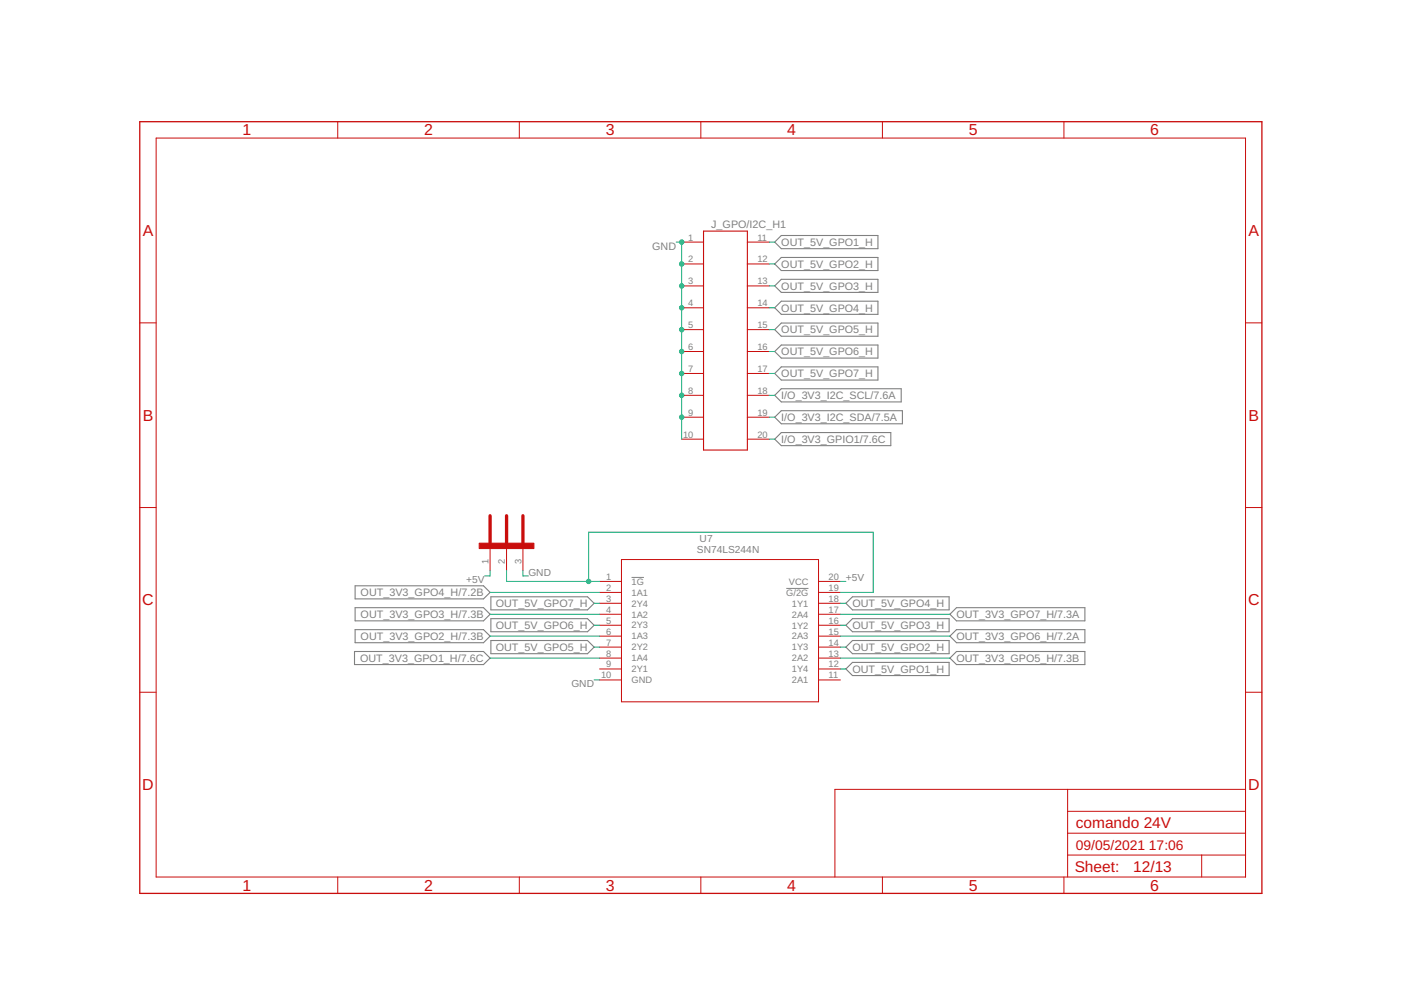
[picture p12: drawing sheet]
<svg xmlns="http://www.w3.org/2000/svg" width="297mm" height="210mm" viewBox="0 0 297 210" stroke-linecap="round" stroke-linejoin="round" font-family="sans-serif">
<path d="M133.9 122.4h2.6M166.7 124.8h4.7" fill="none" stroke="#808080" stroke-width=".21"/>
<g fill="none" stroke="#808080" stroke-width=".23">
<path d="M164.3 51.3l1.4-1.4h20.4v2.8h-20.4zM164.3 56l1.4-1.4h20.4v2.8h-20.4zM164.3 69.9l1.4-1.4h20.4v2.8h-20.4zM164.3 60.6l1.4-1.4h20.4v2.8h-20.4zM164.3 65.3l1.4-1.4h20.4v2.8h-20.4zM164.3 74.5l1.4-1.3h20.4v2.7h-20.4zM164.3 79.2l1.4-1.4h20.4v2.8h-20.4zM164.3 83.8l1.4-1.4h25.4v2.8h-25.4zM164.3 88.5l1.4-1.4h25.6v2.8h-25.6zM164.3 93.1l1.4-1.4h23.2v2.8h-23.2zM75.2 138.1h27.3l1.4 1.4-1.4 1.4h-27.3zM75.3 128.8h27.2l1.4 1.4-1.4 1.4h-27.2z"/>
<path d="M75.3 124.2h27.2l1.4 1.4-1.4 1.4h-27.2zM75.3 133.5h27.2l1.4 1.4-1.4 1.4h-27.2zM104.1 135.8h20.5l1.4 1.4-1.4 1.4h-20.5zM104.1 126.5h20.5l1.4 1.4-1.4 1.4h-20.5zM104.1 131.2h20.5l1.4 1.4-1.4 1.3h-20.5zM179.3 137.2l1.4-1.4h20.5v2.8h-20.5zM179.3 127.9l1.4-1.4h20.5v2.8h-20.5zM179.3 132.6l1.4-1.4h20.5v2.7h-20.5zM201.4 130.2l1.4-1.4h27.2v2.8h-27.2zM201.4 139.5l1.4-1.4h27.2v2.8h-27.2zM201.4 134.9l1.4-1.4h27.2v2.8h-27.2zM179.3 141.8l1.4-1.4h20.5v2.8h-20.5z"/>
</g>
<g fill="none" stroke="#c90d0c" stroke-width=".21">
<path d="M33.1 29.3h231v156.6h-231zM71.6 25.8v3.5M110.1 25.8v3.5M148.6 25.8v3.5M187.1 25.8v3.5M225.6 25.8v3.5M144.5 51.3h4.7M144.5 56h4.7M158.5 51.3h4.6M158.5 56h4.6M29.6 68.5h3.5M144.5 60.6h4.7"/>
<path d="M144.5 65.3h4.7M144.5 69.9h4.7M144.5 74.5h4.7M144.5 79.2h4.7M158.5 60.6h4.6M158.5 65.3h4.6M158.5 69.9h4.6M158.5 74.5h4.6M158.5 79.2h4.6M264.1 68.5h3.4M144.5 83.8h4.7M144.5 88.5h4.7"/>
<path d="M144.5 93.1h4.7M158.5 83.8h4.6M158.5 88.5h4.6M158.5 93.1h4.6M29.6 107.6h3.5M103.9 116.3v4.6M107.4 116.3v4.6M110.9 116.3v4.6M131.8 118.6h41.7v30.2h-41.7zM264.1 107.6h3.4M127.1 123.3h4.7M127.1 125.6h4.7"/>
<path d="M127.1 127.9h4.7M127.1 130.2h4.7M127.1 132.6h4.7M127.1 134.9h4.7M127.1 137.2h4.7M127.1 139.5h4.7M173.5 123.3h4.7M173.5 125.6h4.7M173.5 127.9h4.7M173.5 130.2h4.7M173.5 132.6h4.7M173.5 134.9h4.7"/>
<path d="M173.5 137.2h4.7M173.5 139.5h4.7M29.6 146.8h3.5M127.1 141.8h4.7M127.1 144.2h4.7M173.5 141.8h4.7M173.5 144.2h4.7M264.1 146.8h3.4M226.4 167.4v18.5M226.4 176.7h37.7M226.4 172h37.7M264.1 167.4h-87.1v18.5"/>
<path d="M71.6 185.9v3.5M110.1 185.9v3.5M148.6 185.9v3.5M187.1 185.9v3.5M225.6 185.9v3.5M226.4 181.3h37.7M254.8 181.3v4.6"/>
</g>
<path d="M29.6 25.8h237.9v163.6h-237.9z" fill="none" stroke="#c90d0c" stroke-width=".28"/>
<path d="M101.6 115.2h11.6v1.1h-11.6z" fill="#c90d0c" stroke="#c90d0c" stroke-width=".21"/>
<path d="M103.9 109.3v5.8M107.4 109.3v5.8M110.9 109.3v5.8" fill="none" stroke="#c90d0c" stroke-width=".7"/>
<path d="M149.2 49h9.3v46.4h-9.3z" fill="none" stroke="#c90d0c" stroke-width=".23"/>
<g fill="none" stroke="#0dab76" stroke-width=".21">
<path d="M143.4 51.3h1.1v41.8M163.1 51.3h1.2M163.1 56h1.2M163.1 69.9h1.2M163.1 60.6h1.2M163.1 65.3h1.2M163.1 74.5h1.2M163.1 79.2h1.2M163.1 83.8h1.2M163.1 88.5h1.2M163.1 93.1h1.2M103.9 120.9v1.2h-1.2"/>
<path d="M103.9 125.6h23.2M103.9 130.2h23.2M103.9 139.5h23.2M103.9 134.9h23.2M107.4 120.9v2.4h19.7M110.9 120.9v1.2h1.1M124.8 123.3v-10.5h60.3v12.8h-6.9M126 137.2h1.1M126 132.6h1.1M126 127.9h1.1M178.2 123.3h1.1M178.2 137.2h1.1"/>
<path d="M178.2 130.2h23.2M178.2 139.5h23.2M178.2 134.9h23.2M178.2 132.6h1.1M178.2 127.9h1.1M126 144.2h1.1M178.2 141.8h1.1"/>
</g>
<g fill="#0dab76" stroke="#0dab76" stroke-width=".21">
<circle cx="144.5" cy="56" r=".47"/>
<circle cx="144.5" cy="60.6" r=".47"/>
<circle cx="144.5" cy="65.3" r=".47"/>
<circle cx="144.5" cy="69.9" r=".47"/>
<circle cx="144.5" cy="74.5" r=".47"/>
<circle cx="144.5" cy="51.3" r=".47"/>
<circle cx="144.5" cy="79.2" r=".47"/>
<circle cx="144.5" cy="83.8" r=".47"/>
<circle cx="144.5" cy="88.5" r=".47"/>
<circle cx="124.8" cy="123.3" r=".47"/>
</g>
<g font-size="3.4" fill="#c90d0c">
<text x="51.4" y="28.7">1</text>
<text x="89.9" y="28.7">2</text>
<text x="128.4" y="28.7">3</text>
<text x="166.9" y="28.7">4</text>
<text x="205.4" y="28.7">5</text>
<text x="243.9" y="28.7">6</text>
<text x="30.3" y="50">A</text>
<text x="264.7" y="50">A</text>
<text x="30.3" y="89.2">B</text>
<text x="264.7" y="89.2">B</text>
<text x="30.2" y="128.4">C</text>
<text x="264.6" y="128.4">C</text>
<text x="30.2" y="167.5">D</text>
<text x="264.6" y="167.5">D</text>
<text x="51.4" y="188.9">1</text>
<text x="89.9" y="188.9">2</text>
<text x="128.4" y="188.9">3</text>
<text x="166.9" y="188.9">4</text>
<text x="205.4" y="188.9">5</text>
<text x="243.9" y="188.9">6</text>
</g>
<g font-size="3.3" fill="#c90d0c">
<text x="228.1" y="175.5">comando 24V</text>
<text x="227.9" y="184.9">Sheet:</text>
<text x="240.3" y="184.8">12/13</text>
</g>
<g font-size="2.9" fill="#c90d0c">
<text x="228.1" y="180.1">09/05/2021</text>
<text x="243.6" y="180.1">17:06</text>
</g>
<g font-size="2.3" fill="#808080">
<text x="138.3" y="53">GND</text>
<text x="150.8" y="48.3">J_GPO/I2C_H1</text>
<text x="165.7" y="52.1">OUT_5V_GPO1_H</text>
<text x="165.7" y="56.8">OUT_5V_GPO2_H</text>
<text x="165.7" y="61.4">OUT_5V_GPO3_H</text>
<text x="165.7" y="70.7">OUT_5V_GPO5_H</text>
<text x="165.7" y="66.1">OUT_5V_GPO4_H</text>
<text x="165.7" y="75.4">OUT_5V_GPO6_H</text>
<text x="165.7" y="80">OUT_5V_GPO7_H</text>
<text x="165.7" y="84.6">I/O_3V3_I2C_SCL/7.6A</text>
<text x="165.7" y="89.3">I/O_3V3_I2C_SDA/7.5A</text>
<text x="165.7" y="93.9">I/O_3V3_GPIO1/7.6C</text>
<text x="76.5" y="131.1">OUT_3V3_GPO3_H/7.3B</text>
<text x="76.5" y="126.4">OUT_3V3_GPO4_H/7.2B</text>
<text x="105.1" y="128.7">OUT_5V_GPO7_H</text>
<text x="180.7" y="128.7">OUT_5V_GPO4_H</text>
<text x="202.8" y="131.1">OUT_3V3_GPO7_H/7.3A</text>
<text x="76.5" y="135.7">OUT_3V3_GPO2_H/7.3B</text>
<text x="105.1" y="133.4">OUT_5V_GPO6_H</text>
<text x="180.7" y="133.4">OUT_5V_GPO3_H</text>
<text x="202.8" y="135.7">OUT_3V3_GPO6_H/7.2A</text>
<text x="76.3" y="140.3">OUT_3V3_GPO1_H/7.6C</text>
<text x="105.1" y="138">OUT_5V_GPO5_H</text>
<text x="180.7" y="138">OUT_5V_GPO2_H</text>
<text x="180.7" y="142.7">OUT_5V_GPO1_H</text>
<text x="202.8" y="140.3">OUT_3V3_GPO5_H/7.3B</text>
</g>
<g font-size="2.2" fill="#808080">
<text x="147.8" y="117.3">SN74LS244N</text>
<text x="148.3" y="114.9">U7</text>
<text x="98.8" y="123.6">+5V</text>
<text x="112" y="122.1">GND</text>
<text x="121.2" y="145.7">GND</text>
</g>
<g font-size="2" fill="#808080">
<text x="145.9" y="51">1</text>
<text x="160.6" y="51">11</text>
<text x="145.9" y="55.6">2</text>
<text x="160.6" y="55.6">12</text>
<text x="145.9" y="60.3">3</text>
<text x="145.9" y="64.9">4</text>
<text x="160.6" y="60.3">13</text>
<text x="160.6" y="64.9">14</text>
<text x="145.9" y="69.6">5</text>
<text x="160.6" y="69.6">15</text>
<text x="145.9" y="74.2">6</text>
<text x="160.6" y="74.2">16</text>
<text x="145.9" y="78.9">7</text>
<text x="145.9" y="83.5">8</text>
<text x="160.6" y="78.9">17</text>
<text x="160.6" y="83.5">18</text>
<text x="145.9" y="88.1">9</text>
<text x="160.6" y="88.1">19</text>
<text x="144.8" y="92.8">10</text>
<text x="160.6" y="92.8">20</text>
<text x="103.6" y="119.5" transform="rotate(-90 103.6 119.5)">1</text>
<text x="107.1" y="119.5" transform="rotate(-90 107.1 119.5)">2</text>
<text x="110.5" y="119.5" transform="rotate(-90 110.5 119.5)">3</text>
<text x="128.5" y="123">1</text>
<text x="128.5" y="125.3">2</text>
<text x="133.9" y="124">1G</text>
<text x="167.3" y="124">VCC</text>
<text x="175.7" y="125.3">19</text>
<text x="175.7" y="123">20 +5V</text>
<text x="128.5" y="127.6">3</text>
<text x="128.5" y="129.9">4</text>
<text x="133.9" y="126.3">1A1</text>
<text x="133.9" y="128.6">2Y4</text>
<text x="133.9" y="130.9">1A2</text>
<text x="166.7" y="126.3">G/2G</text>
<text x="167.9" y="130.9">2A4</text>
<text x="167.9" y="128.6">1Y1</text>
<text x="175.7" y="129.9">17</text>
<text x="175.7" y="127.6">18</text>
<text x="128.5" y="132.2">5</text>
<text x="128.5" y="134.6">6</text>
<text x="128.5" y="136.9">7</text>
<text x="133.9" y="133.3">2Y3</text>
<text x="133.9" y="135.6">1A3</text>
<text x="133.9" y="137.9">2Y2</text>
<text x="167.9" y="135.6">2A3</text>
<text x="167.9" y="137.9">1Y3</text>
<text x="167.9" y="133.3">1Y2</text>
<text x="175.7" y="136.9">14</text>
<text x="175.7" y="134.6">15</text>
<text x="175.7" y="132.2">16</text>
<text x="127.4" y="143.8">10</text>
<text x="128.5" y="139.2">8</text>
<text x="128.5" y="141.5">9</text>
<text x="133.9" y="140.2">1A4</text>
<text x="133.9" y="142.5">2Y1</text>
<text x="167.9" y="140.2">2A2</text>
<text x="167.9" y="142.5">1Y4</text>
<text x="175.7" y="143.8">11</text>
<text x="175.7" y="141.5">12</text>
<text x="175.7" y="139.2">13</text>
<text x="133.9" y="144.9">GND</text>
<text x="167.9" y="144.9">2A1</text>
</g>
</svg>
